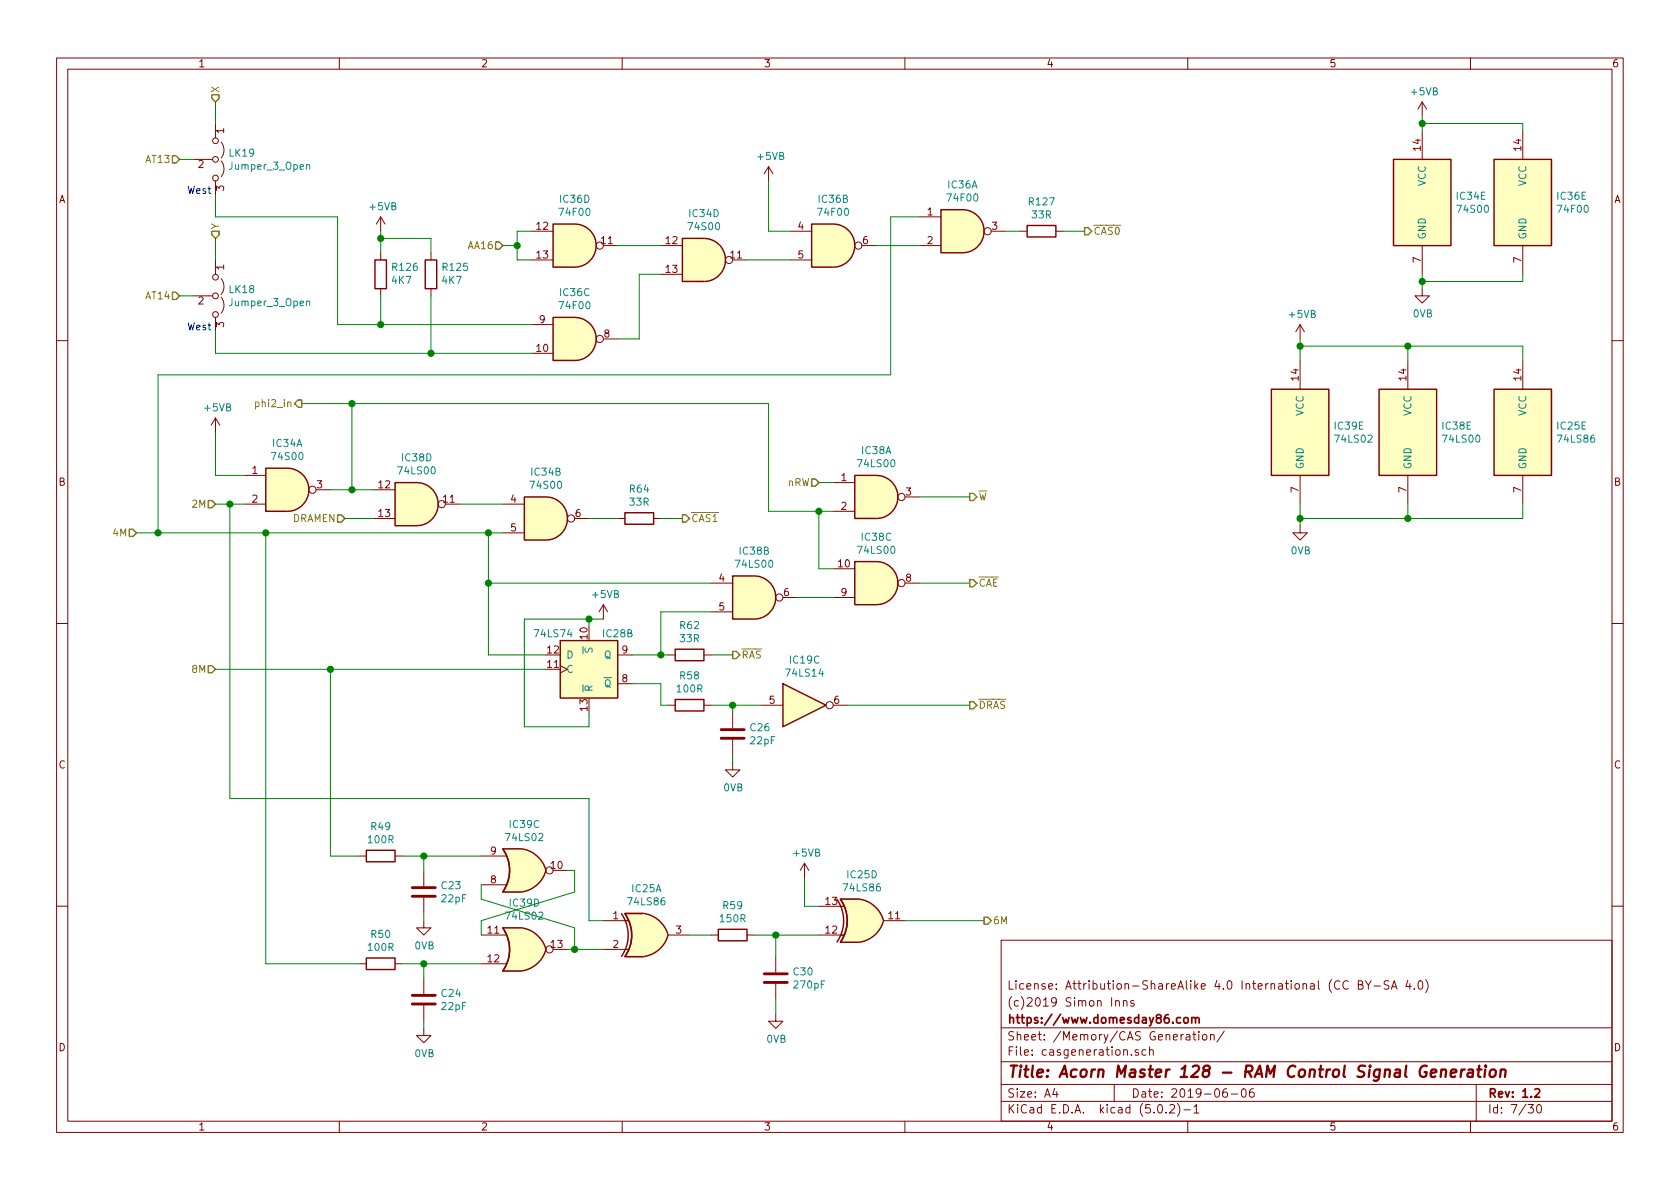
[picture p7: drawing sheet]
EESchema Schematic File Version 4
LIBS:Acorn Master 128-cache
EELAYER 26 0
EELAYER END
$Descr A4 11693 8268
encoding utf-8
Sheet 7 30
Title "Acorn Master 128 - RAM Control Signal Generation"
Date "2019-06-06"
Rev "1.2"
Comp "https://www.domesday86.com"
Comment1 "(c)2019 Simon Inns"
Comment2 "License: Attribution-ShareAlike 4.0 International (CC BY-SA 4.0)"
Comment3 ""
Comment4 ""
$EndDescr
$Comp
L 74xx:74LS00 IC36
U 1 1
P 6700 1600
F 0 "IC36" H 6700 1925 50  0000 C CNN
F 1 "74F00" H 6700 1834 50  0000 C CNN
F 2 "" H 6700 1600 50  0001 C CNN
F 3 "http://www.ti.com/lit/gpn/sn74ls00" H 6700 1600 50  0001 C CNN
	1    6700 1600
	1    0    0    -1  
$EndComp
$Comp
L 74xx:74LS00 IC36
U 2 1
P 5800 1700
F 0 "IC36" H 5800 2025 50  0000 C CNN
F 1 "74F00" H 5800 1934 50  0000 C CNN
F 2 "" H 5800 1700 50  0001 C CNN
F 3 "http://www.ti.com/lit/gpn/sn74ls00" H 5800 1700 50  0001 C CNN
	2    5800 1700
	1    0    0    -1  
$EndComp
$Comp
L 74xx:74LS00 IC36
U 3 1
P 4000 2350
F 0 "IC36" H 4000 2675 50  0000 C CNN
F 1 "74F00" H 4000 2584 50  0000 C CNN
F 2 "" H 4000 2350 50  0001 C CNN
F 3 "http://www.ti.com/lit/gpn/sn74ls00" H 4000 2350 50  0001 C CNN
	3    4000 2350
	1    0    0    -1  
$EndComp
$Comp
L 74xx:74LS00 IC36
U 4 1
P 4000 1700
F 0 "IC36" H 4000 2025 50  0000 C CNN
F 1 "74F00" H 4000 1934 50  0000 C CNN
F 2 "" H 4000 1700 50  0001 C CNN
F 3 "http://www.ti.com/lit/gpn/sn74ls00" H 4000 1700 50  0001 C CNN
	4    4000 1700
	1    0    0    -1  
$EndComp
$Comp
L 74xx:74LS00 IC34
U 1 1
P 2000 3400
F 0 "IC34" H 2000 3725 50  0000 C CNN
F 1 "74S00" H 2000 3634 50  0000 C CNN
F 2 "" H 2000 3400 50  0001 C CNN
F 3 "http://www.ti.com/lit/gpn/sn74ls00" H 2000 3400 50  0001 C CNN
	1    2000 3400
	1    0    0    -1  
$EndComp
$Comp
L 74xx:74LS00 IC34
U 2 1
P 3800 3600
F 0 "IC34" H 3800 3925 50  0000 C CNN
F 1 "74S00" H 3800 3834 50  0000 C CNN
F 2 "" H 3800 3600 50  0001 C CNN
F 3 "http://www.ti.com/lit/gpn/sn74ls00" H 3800 3600 50  0001 C CNN
	2    3800 3600
	1    0    0    -1  
$EndComp
$Comp
L 74xx:74LS00 IC34
U 4 1
P 4900 1800
F 0 "IC34" H 4900 2125 50  0000 C CNN
F 1 "74S00" H 4900 2034 50  0000 C CNN
F 2 "" H 4900 1800 50  0001 C CNN
F 3 "http://www.ti.com/lit/gpn/sn74ls00" H 4900 1800 50  0001 C CNN
	4    4900 1800
	1    0    0    -1  
$EndComp
$Comp
L 74xx:74LS00 IC36
U 5 1
P 10600 1400
F 0 "IC36" H 10830 1446 50  0000 L CNN
F 1 "74F00" H 10830 1355 50  0000 L CNN
F 2 "" H 10600 1400 50  0001 C CNN
F 3 "http://www.ti.com/lit/gpn/sn74ls00" H 10600 1400 50  0001 C CNN
	5    10600 1400
	1    0    0    -1  
$EndComp
$Comp
L 74xx:74LS00 IC34
U 5 1
P 9900 1400
F 0 "IC34" H 10130 1446 50  0000 L CNN
F 1 "74S00" H 10130 1355 50  0000 L CNN
F 2 "" H 9900 1400 50  0001 C CNN
F 3 "http://www.ti.com/lit/gpn/sn74ls00" H 9900 1400 50  0001 C CNN
	5    9900 1400
	1    0    0    -1  
$EndComp
Wire Wire Line
	3700 1600 3600 1600
Wire Wire Line
	3600 1600 3600 1700
Wire Wire Line
	3600 1800 3700 1800
Wire Wire Line
	4300 1700 4600 1700
Wire Wire Line
	4300 2350 4450 2350
Wire Wire Line
	4450 2350 4450 1900
Wire Wire Line
	4450 1900 4600 1900
Wire Wire Line
	5200 1800 5500 1800
Wire Wire Line
	6100 1700 6400 1700
Wire Wire Line
	5500 1600 5350 1600
Wire Wire Line
	5350 1600 5350 1250
Text HLabel 3500 1700 0    50   Input ~ 0
AA16
Wire Wire Line
	3500 1700 3600 1700
Connection ~ 3600 1700
Wire Wire Line
	3600 1700 3600 1800
$Comp
L Device:R R127
U 1 1
P 7250 1600
F 0 "R127" V 7043 1600 50  0000 C CNN
F 1 "33R" V 7134 1600 50  0000 C CNN
F 2 "" V 7180 1600 50  0001 C CNN
F 3 "~" H 7250 1600 50  0001 C CNN
	1    7250 1600
	0    1    1    0   
$EndComp
Text HLabel 7550 1600 2    50   Output ~ 0
~CAS0
$Comp
L Jumper:Jumper_3_Open LK18
U 1 1
P 1500 2050
F 0 "LK18" V 1454 2137 50  0000 L CNN
F 1 "Jumper_3_Open" V 1545 2137 50  0000 L CNN
F 2 "" H 1500 2050 50  0001 C CNN
F 3 "~" H 1500 2050 50  0001 C CNN
	1    1500 2050
	0    1    1    0   
$EndComp
$Comp
L Jumper:Jumper_3_Open LK19
U 1 1
P 1500 1100
F 0 "LK19" V 1454 1187 50  0000 L CNN
F 1 "Jumper_3_Open" V 1545 1187 50  0000 L CNN
F 2 "" H 1500 1100 50  0001 C CNN
F 3 "~" H 1500 1100 50  0001 C CNN
	1    1500 1100
	0    1    1    0   
$EndComp
Text HLabel 1250 2050 0    50   Input ~ 0
AT14
Text HLabel 1250 1100 0    50   Input ~ 0
AT13
Wire Wire Line
	1250 2050 1350 2050
Wire Wire Line
	1250 1100 1350 1100
Text HLabel 1500 1650 1    50   Input ~ 0
Y
Text HLabel 1500 700  1    50   Input ~ 0
X
Wire Wire Line
	1500 1800 1500 1650
Wire Wire Line
	1500 850  1500 700 
Wire Wire Line
	1500 2300 1500 2450
Wire Wire Line
	1500 2450 3000 2450
Wire Wire Line
	1500 1350 1500 1500
Wire Wire Line
	1500 1500 2350 1500
Wire Wire Line
	2350 1500 2350 2250
Wire Wire Line
	2350 2250 2650 2250
Text Notes 1300 2300 0    50   ~ 0
West
Text Notes 1300 1350 0    50   ~ 0
West
$Comp
L Device:R R126
U 1 1
P 2650 1900
F 0 "R126" H 2580 1854 50  0000 R CNN
F 1 "4K7" H 2580 1945 50  0000 R CNN
F 2 "" V 2580 1900 50  0001 C CNN
F 3 "~" H 2650 1900 50  0001 C CNN
	1    2650 1900
	-1   0    0    1   
$EndComp
$Comp
L Device:R R125
U 1 1
P 3000 1900
F 0 "R125" H 2930 1854 50  0000 R CNN
F 1 "4K7" H 2930 1945 50  0000 R CNN
F 2 "" V 2930 1900 50  0001 C CNN
F 3 "~" H 3000 1900 50  0001 C CNN
	1    3000 1900
	-1   0    0    1   
$EndComp
Wire Wire Line
	2650 2050 2650 2250
Connection ~ 2650 2250
Wire Wire Line
	2650 2250 3700 2250
Wire Wire Line
	3000 2050 3000 2450
Connection ~ 3000 2450
Wire Wire Line
	3000 2450 3700 2450
Wire Wire Line
	2650 1750 2650 1650
Wire Wire Line
	3000 1750 3000 1650
Wire Wire Line
	3000 1650 2650 1650
Connection ~ 2650 1650
Wire Wire Line
	2650 1650 2650 1600
$Comp
L 74xx:74LS00 IC38
U 4 1
P 2900 3500
F 0 "IC38" H 2900 3825 50  0000 C CNN
F 1 "74LS00" H 2900 3734 50  0000 C CNN
F 2 "" H 2900 3500 50  0001 C CNN
F 3 "http://www.ti.com/lit/gpn/sn74ls00" H 2900 3500 50  0001 C CNN
	4    2900 3500
	1    0    0    -1  
$EndComp
$Comp
L Device:R R64
U 1 1
P 4450 3600
F 0 "R64" V 4243 3600 50  0000 C CNN
F 1 "33R" V 4334 3600 50  0000 C CNN
F 2 "" V 4380 3600 50  0001 C CNN
F 3 "~" H 4450 3600 50  0001 C CNN
	1    4450 3600
	0    1    1    0   
$EndComp
Text HLabel 1500 3500 0    50   Input ~ 0
2M
Text HLabel 950  3700 0    50   Input ~ 0
4M
Text HLabel 2400 3600 0    50   Input ~ 0
DRAMEN
Text HLabel 2100 2800 0    50   Output ~ 0
phi2_in
Wire Wire Line
	1500 3500 1600 3500
Wire Wire Line
	2300 3400 2450 3400
Wire Wire Line
	2400 3600 2600 3600
Wire Wire Line
	3200 3500 3500 3500
Wire Wire Line
	950  3700 1100 3700
Wire Wire Line
	4100 3600 4300 3600
Wire Wire Line
	2100 2800 2450 2800
Wire Wire Line
	2450 2800 2450 3400
Connection ~ 2450 3400
Wire Wire Line
	2450 3400 2600 3400
Text HLabel 4750 3600 2    50   Output ~ 0
~CAS1
Wire Wire Line
	4600 3600 4750 3600
Wire Wire Line
	1500 3000 1500 3300
Wire Wire Line
	1500 3300 1700 3300
Wire Wire Line
	9900 2000 9900 1950
Wire Wire Line
	9900 900  9900 850 
Wire Wire Line
	10600 900  10600 850 
Wire Wire Line
	10600 850  9900 850 
Connection ~ 9900 850 
Wire Wire Line
	9900 850  9900 800 
Wire Wire Line
	10600 1900 10600 1950
Wire Wire Line
	10600 1950 9900 1950
Connection ~ 9900 1950
Wire Wire Line
	9900 1950 9900 1900
$Comp
L 74xx:74LS00 IC38
U 1 1
P 6100 3450
F 0 "IC38" H 6100 3775 50  0000 C CNN
F 1 "74LS00" H 6100 3684 50  0000 C CNN
F 2 "" H 6100 3450 50  0001 C CNN
F 3 "http://www.ti.com/lit/gpn/sn74ls00" H 6100 3450 50  0001 C CNN
	1    6100 3450
	1    0    0    -1  
$EndComp
$Comp
L 74xx:74LS00 IC38
U 3 1
P 6100 4050
F 0 "IC38" H 6100 3733 50  0000 C CNN
F 1 "74LS00" H 6100 3824 50  0000 C CNN
F 2 "" H 6100 4050 50  0001 C CNN
F 3 "http://www.ti.com/lit/gpn/sn74ls00" H 6100 4050 50  0001 C CNN
	3    6100 4050
	1    0    0    1   
$EndComp
$Comp
L 74xx:74LS00 IC38
U 2 1
P 5250 4150
F 0 "IC38" H 5250 4475 50  0000 C CNN
F 1 "74LS00" H 5250 4384 50  0000 C CNN
F 2 "" H 5250 4150 50  0001 C CNN
F 3 "http://www.ti.com/lit/gpn/sn74ls00" H 5250 4150 50  0001 C CNN
	2    5250 4150
	1    0    0    -1  
$EndComp
Wire Wire Line
	5800 3550 5700 3550
Wire Wire Line
	5800 3950 5700 3950
Wire Wire Line
	5700 3950 5700 3550
Connection ~ 5700 3550
Wire Wire Line
	5550 4150 5800 4150
Wire Wire Line
	6400 4050 6750 4050
Text HLabel 6750 4050 2    50   Output ~ 0
~CAE
Text HLabel 6750 3450 2    50   Output ~ 0
~W
Wire Wire Line
	6750 3450 6400 3450
Text HLabel 5700 3350 0    50   Input ~ 0
nRW
Wire Wire Line
	5700 3350 5800 3350
$Comp
L Device:R R62
U 1 1
P 4800 4550
F 0 "R62" V 4593 4550 50  0000 C CNN
F 1 "33R" V 4684 4550 50  0000 C CNN
F 2 "" V 4730 4550 50  0001 C CNN
F 3 "~" H 4800 4550 50  0001 C CNN
	1    4800 4550
	0    1    1    0   
$EndComp
Text HLabel 5100 4550 2    50   Output ~ 0
~RAS
Wire Wire Line
	3400 3700 3400 4050
Connection ~ 3400 3700
Wire Wire Line
	3400 3700 3500 3700
Wire Wire Line
	2450 2800 5350 2800
Wire Wire Line
	5350 2800 5350 3550
Wire Wire Line
	5350 3550 5700 3550
Connection ~ 2450 2800
$Comp
L 74xx:74LS74 IC28
U 2 1
P 4100 4650
F 0 "IC28" H 4300 4900 50  0000 C CNN
F 1 "74LS74" H 3850 4900 50  0000 C CNN
F 2 "" H 4100 4650 50  0001 C CNN
F 3 "74xx/74hc_hct74.pdf" H 4100 4650 50  0001 C CNN
	2    4100 4650
	1    0    0    -1  
$EndComp
Wire Wire Line
	4400 4550 4600 4550
Wire Wire Line
	4950 4550 5100 4550
Wire Wire Line
	4950 4250 4600 4250
Wire Wire Line
	4600 4250 4600 4550
Connection ~ 4600 4550
Wire Wire Line
	4600 4550 4650 4550
Wire Wire Line
	3800 4550 3400 4550
Wire Wire Line
	3400 4550 3400 4050
Connection ~ 3400 4050
Wire Wire Line
	3800 4650 2300 4650
Text HLabel 1500 4650 0    50   Input ~ 0
8M
Wire Wire Line
	3400 4050 4950 4050
Wire Wire Line
	4100 4950 4100 5050
Wire Wire Line
	4100 5050 3650 5050
Wire Wire Line
	3650 5050 3650 4300
Wire Wire Line
	3650 4300 4100 4300
Wire Wire Line
	4100 4300 4100 4350
Wire Wire Line
	4200 4300 4100 4300
Connection ~ 4100 4300
$Comp
L Device:R R58
U 1 1
P 4800 4900
F 0 "R58" V 4593 4900 50  0000 C CNN
F 1 "100R" V 4684 4900 50  0000 C CNN
F 2 "" V 4730 4900 50  0001 C CNN
F 3 "~" H 4800 4900 50  0001 C CNN
	1    4800 4900
	0    1    1    0   
$EndComp
Wire Wire Line
	4400 4750 4600 4750
Wire Wire Line
	4600 4750 4600 4900
Wire Wire Line
	4600 4900 4650 4900
$Comp
L 74xx:74LS14 IC19
U 3 1
P 5600 4900
F 0 "IC19" H 5600 5217 50  0000 C CNN
F 1 "74LS14" H 5600 5126 50  0000 C CNN
F 2 "" H 5600 4900 50  0001 C CNN
F 3 "http://www.ti.com/lit/gpn/sn74LS14" H 5600 4900 50  0001 C CNN
	3    5600 4900
	1    0    0    -1  
$EndComp
Text HLabel 6750 4900 2    50   Output ~ 0
~DRAS
Wire Wire Line
	4950 4900 5100 4900
Wire Wire Line
	5900 4900 6750 4900
$Comp
L Device:C C26
U 1 1
P 5100 5100
F 0 "C26" H 5215 5146 50  0000 L CNN
F 1 "22pF" H 5215 5055 50  0000 L CNN
F 2 "" H 5138 4950 50  0001 C CNN
F 3 "~" H 5100 5100 50  0001 C CNN
	1    5100 5100
	1    0    0    -1  
$EndComp
Wire Wire Line
	5100 5300 5100 5250
Wire Wire Line
	5100 4950 5100 4900
Connection ~ 5100 4900
Wire Wire Line
	5100 4900 5300 4900
$Comp
L Device:R R49
U 1 1
P 2650 5950
F 0 "R49" V 2443 5950 50  0000 C CNN
F 1 "100R" V 2534 5950 50  0000 C CNN
F 2 "" V 2580 5950 50  0001 C CNN
F 3 "~" H 2650 5950 50  0001 C CNN
	1    2650 5950
	0    1    1    0   
$EndComp
$Comp
L Device:R R50
U 1 1
P 2650 6700
F 0 "R50" V 2443 6700 50  0000 C CNN
F 1 "100R" V 2534 6700 50  0000 C CNN
F 2 "" V 2580 6700 50  0001 C CNN
F 3 "~" H 2650 6700 50  0001 C CNN
	1    2650 6700
	0    1    1    0   
$EndComp
$Comp
L 74xx:74LS02 IC39
U 3 1
P 3650 6050
F 0 "IC39" H 3650 5733 50  0000 C CNN
F 1 "74LS02" H 3650 5824 50  0000 C CNN
F 2 "" H 3650 6050 50  0001 C CNN
F 3 "http://www.ti.com/lit/gpn/sn74ls02" H 3650 6050 50  0001 C CNN
	3    3650 6050
	1    0    0    1   
$EndComp
$Comp
L 74xx:74LS02 IC39
U 4 1
P 3650 6600
F 0 "IC39" H 3650 6925 50  0000 C CNN
F 1 "74LS02" H 3650 6834 50  0000 C CNN
F 2 "" H 3650 6600 50  0001 C CNN
F 3 "http://www.ti.com/lit/gpn/sn74ls02" H 3650 6600 50  0001 C CNN
	4    3650 6600
	1    0    0    -1  
$EndComp
$Comp
L Device:C C23
U 1 1
P 2950 6200
F 0 "C23" H 3065 6246 50  0000 L CNN
F 1 "22pF" H 3065 6155 50  0000 L CNN
F 2 "" H 2988 6050 50  0001 C CNN
F 3 "~" H 2950 6200 50  0001 C CNN
	1    2950 6200
	1    0    0    -1  
$EndComp
$Comp
L Device:C C24
U 1 1
P 2950 6950
F 0 "C24" H 3065 6996 50  0000 L CNN
F 1 "22pF" H 3065 6905 50  0000 L CNN
F 2 "" H 2988 6800 50  0001 C CNN
F 3 "~" H 2950 6950 50  0001 C CNN
	1    2950 6950
	1    0    0    -1  
$EndComp
Wire Wire Line
	2800 6700 2950 6700
Wire Wire Line
	2950 6800 2950 6700
Connection ~ 2950 6700
Wire Wire Line
	2950 6700 3350 6700
Wire Wire Line
	2950 6400 2950 6350
Wire Wire Line
	2950 6050 2950 5950
Connection ~ 2950 5950
Wire Wire Line
	2950 5950 3350 5950
Wire Wire Line
	2800 5950 2950 5950
Wire Wire Line
	2950 7150 2950 7100
Wire Wire Line
	2500 5950 2300 5950
Wire Wire Line
	3950 6600 4000 6600
Wire Wire Line
	3950 6050 4000 6050
Wire Wire Line
	3350 6150 3350 6250
Wire Wire Line
	4000 6600 4000 6450
Connection ~ 4000 6600
Wire Wire Line
	4000 6600 4200 6600
Wire Wire Line
	4000 6050 4000 6200
Wire Wire Line
	3350 6500 3350 6400
Wire Wire Line
	3350 6400 4000 6200
Wire Wire Line
	3350 6250 4000 6450
Wire Wire Line
	2300 5950 2300 4650
Connection ~ 2300 4650
Wire Wire Line
	2300 4650 1500 4650
Wire Wire Line
	1850 6700 1850 3700
Wire Wire Line
	1850 6700 2500 6700
Connection ~ 1850 3700
Wire Wire Line
	1850 3700 3400 3700
$Comp
L 74xx:74LS86 IC25
U 1 1
P 4500 6500
F 0 "IC25" H 4500 6825 50  0000 C CNN
F 1 "74LS86" H 4500 6734 50  0000 C CNN
F 2 "" H 4500 6500 50  0001 C CNN
F 3 "74xx/74ls86.pdf" H 4500 6500 50  0001 C CNN
	1    4500 6500
	1    0    0    -1  
$EndComp
$Comp
L 74xx:74LS86 IC25
U 4 1
P 6000 6400
F 0 "IC25" H 6000 6083 50  0000 C CNN
F 1 "74LS86" H 6000 6174 50  0000 C CNN
F 2 "" H 6000 6400 50  0001 C CNN
F 3 "74xx/74ls86.pdf" H 6000 6400 50  0001 C CNN
	4    6000 6400
	1    0    0    1   
$EndComp
Wire Wire Line
	1600 3500 1600 5550
Wire Wire Line
	1600 5550 4100 5550
Wire Wire Line
	4100 5550 4100 6400
Wire Wire Line
	4100 6400 4200 6400
Connection ~ 1600 3500
Wire Wire Line
	1600 3500 1700 3500
$Comp
L Device:R R59
U 1 1
P 5100 6500
F 0 "R59" V 4893 6500 50  0000 C CNN
F 1 "150R" V 4984 6500 50  0000 C CNN
F 2 "" V 5030 6500 50  0001 C CNN
F 3 "~" H 5100 6500 50  0001 C CNN
	1    5100 6500
	0    1    1    0   
$EndComp
$Comp
L Device:C C30
U 1 1
P 5400 6800
F 0 "C30" H 5515 6846 50  0000 L CNN
F 1 "270pF" H 5515 6755 50  0000 L CNN
F 2 "" H 5438 6650 50  0001 C CNN
F 3 "~" H 5400 6800 50  0001 C CNN
	1    5400 6800
	1    0    0    -1  
$EndComp
Wire Wire Line
	5400 7050 5400 6950
Wire Wire Line
	4800 6500 4950 6500
Wire Wire Line
	5250 6500 5400 6500
Wire Wire Line
	5400 6500 5400 6650
Wire Wire Line
	5700 6300 5600 6300
Wire Wire Line
	5600 6300 5600 6100
Wire Wire Line
	5700 6500 5400 6500
Connection ~ 5400 6500
Wire Wire Line
	6300 6400 6850 6400
Text HLabel 6850 6400 2    50   Output ~ 0
6M
$Comp
L 74xx:74LS00 IC38
U 5 1
P 9800 3000
F 0 "IC38" H 9570 3046 50  0000 R CNN
F 1 "74LS00" H 9570 2955 50  0000 R CNN
F 2 "" H 9800 3000 50  0001 C CNN
F 3 "http://www.ti.com/lit/gpn/sn74ls00" H 9800 3000 50  0001 C CNN
	5    9800 3000
	-1   0    0    -1  
$EndComp
$Comp
L 74xx:74LS02 IC39
U 5 1
P 9050 3000
F 0 "IC39" H 8820 3046 50  0000 R CNN
F 1 "74LS02" H 8820 2955 50  0000 R CNN
F 2 "" H 9050 3000 50  0001 C CNN
F 3 "http://www.ti.com/lit/gpn/sn74ls02" H 9050 3000 50  0001 C CNN
	5    9050 3000
	-1   0    0    -1  
$EndComp
$Comp
L 74xx:74LS86 IC25
U 5 1
P 10600 3000
F 0 "IC25" H 10370 3046 50  0000 R CNN
F 1 "74LS86" H 10370 2955 50  0000 R CNN
F 2 "" H 10600 3000 50  0001 C CNN
F 3 "74xx/74ls86.pdf" H 10600 3000 50  0001 C CNN
	5    10600 3000
	-1   0    0    -1  
$EndComp
Wire Wire Line
	9050 2500 9050 2400
Wire Wire Line
	9050 2400 9800 2400
Wire Wire Line
	10600 2400 10600 2500
Wire Wire Line
	9800 2500 9800 2400
Connection ~ 9800 2400
Wire Wire Line
	9800 2400 10600 2400
Wire Wire Line
	9050 3500 9050 3600
Wire Wire Line
	9050 3600 9800 3600
Wire Wire Line
	10600 3600 10600 3500
Wire Wire Line
	9800 3500 9800 3600
Connection ~ 9800 3600
Wire Wire Line
	9800 3600 10600 3600
Wire Wire Line
	9050 2350 9050 2400
Connection ~ 9050 2400
Wire Wire Line
	9050 3650 9050 3600
Connection ~ 9050 3600
Wire Wire Line
	7000 1600 7100 1600
Wire Wire Line
	7400 1600 7550 1600
$Comp
L AcornMaster:+5VB #PWR0123
U 1 1
P 2650 1600
F 0 "#PWR0123" H 2650 1450 50  0001 C CNN
F 1 "+5VB" H 2665 1773 50  0000 C CNN
F 2 "" H 2650 1600 50  0001 C CNN
F 3 "" H 2650 1600 50  0001 C CNN
	1    2650 1600
	1    0    0    -1  
$EndComp
$Comp
L AcornMaster:+5VB #PWR0124
U 1 1
P 5350 1250
F 0 "#PWR0124" H 5350 1100 50  0001 C CNN
F 1 "+5VB" H 5365 1423 50  0000 C CNN
F 2 "" H 5350 1250 50  0001 C CNN
F 3 "" H 5350 1250 50  0001 C CNN
	1    5350 1250
	1    0    0    -1  
$EndComp
$Comp
L AcornMaster:+5VB #PWR0125
U 1 1
P 1500 3000
F 0 "#PWR0125" H 1500 2850 50  0001 C CNN
F 1 "+5VB" H 1515 3173 50  0000 C CNN
F 2 "" H 1500 3000 50  0001 C CNN
F 3 "" H 1500 3000 50  0001 C CNN
	1    1500 3000
	1    0    0    -1  
$EndComp
$Comp
L AcornMaster:+5VB #PWR0126
U 1 1
P 4200 4300
F 0 "#PWR0126" H 4200 4150 50  0001 C CNN
F 1 "+5VB" H 4215 4473 50  0000 C CNN
F 2 "" H 4200 4300 50  0001 C CNN
F 3 "" H 4200 4300 50  0001 C CNN
	1    4200 4300
	1    0    0    -1  
$EndComp
$Comp
L AcornMaster:+5VB #PWR0127
U 1 1
P 5600 6100
F 0 "#PWR0127" H 5600 5950 50  0001 C CNN
F 1 "+5VB" H 5615 6273 50  0000 C CNN
F 2 "" H 5600 6100 50  0001 C CNN
F 3 "" H 5600 6100 50  0001 C CNN
	1    5600 6100
	1    0    0    -1  
$EndComp
$Comp
L AcornMaster:+5VB #PWR0128
U 1 1
P 9900 800
F 0 "#PWR0128" H 9900 650 50  0001 C CNN
F 1 "+5VB" H 9915 973 50  0000 C CNN
F 2 "" H 9900 800 50  0001 C CNN
F 3 "" H 9900 800 50  0001 C CNN
	1    9900 800 
	1    0    0    -1  
$EndComp
$Comp
L AcornMaster:+5VB #PWR0129
U 1 1
P 9050 2350
F 0 "#PWR0129" H 9050 2200 50  0001 C CNN
F 1 "+5VB" H 9065 2523 50  0000 C CNN
F 2 "" H 9050 2350 50  0001 C CNN
F 3 "" H 9050 2350 50  0001 C CNN
	1    9050 2350
	1    0    0    -1  
$EndComp
$Comp
L AcornMaster:0VB #PWR0130
U 1 1
P 5100 5300
F 0 "#PWR0130" H 5100 5050 50  0001 C CNN
F 1 "0VB" H 5105 5127 50  0000 C CNN
F 2 "" H 5100 5300 50  0001 C CNN
F 3 "" H 5100 5300 50  0001 C CNN
	1    5100 5300
	1    0    0    -1  
$EndComp
$Comp
L AcornMaster:0VB #PWR0131
U 1 1
P 5400 7050
F 0 "#PWR0131" H 5400 6800 50  0001 C CNN
F 1 "0VB" H 5405 6877 50  0000 C CNN
F 2 "" H 5400 7050 50  0001 C CNN
F 3 "" H 5400 7050 50  0001 C CNN
	1    5400 7050
	1    0    0    -1  
$EndComp
$Comp
L AcornMaster:0VB #PWR0132
U 1 1
P 2950 7150
F 0 "#PWR0132" H 2950 6900 50  0001 C CNN
F 1 "0VB" H 2955 6977 50  0000 C CNN
F 2 "" H 2950 7150 50  0001 C CNN
F 3 "" H 2950 7150 50  0001 C CNN
	1    2950 7150
	1    0    0    -1  
$EndComp
$Comp
L AcornMaster:0VB #PWR0133
U 1 1
P 2950 6400
F 0 "#PWR0133" H 2950 6150 50  0001 C CNN
F 1 "0VB" H 2955 6227 50  0000 C CNN
F 2 "" H 2950 6400 50  0001 C CNN
F 3 "" H 2950 6400 50  0001 C CNN
	1    2950 6400
	1    0    0    -1  
$EndComp
$Comp
L AcornMaster:0VB #PWR0134
U 1 1
P 9050 3650
F 0 "#PWR0134" H 9050 3400 50  0001 C CNN
F 1 "0VB" H 9055 3477 50  0000 C CNN
F 2 "" H 9050 3650 50  0001 C CNN
F 3 "" H 9050 3650 50  0001 C CNN
	1    9050 3650
	1    0    0    -1  
$EndComp
$Comp
L AcornMaster:0VB #PWR0135
U 1 1
P 9900 2000
F 0 "#PWR0135" H 9900 1750 50  0001 C CNN
F 1 "0VB" H 9905 1827 50  0000 C CNN
F 2 "" H 9900 2000 50  0001 C CNN
F 3 "" H 9900 2000 50  0001 C CNN
	1    9900 2000
	1    0    0    -1  
$EndComp
Wire Wire Line
	1100 3700 1100 2600
Wire Wire Line
	1100 2600 6200 2600
Wire Wire Line
	6200 2600 6200 1500
Wire Wire Line
	6200 1500 6400 1500
Connection ~ 1100 3700
Wire Wire Line
	1100 3700 1850 3700
$EndSCHEMATC
